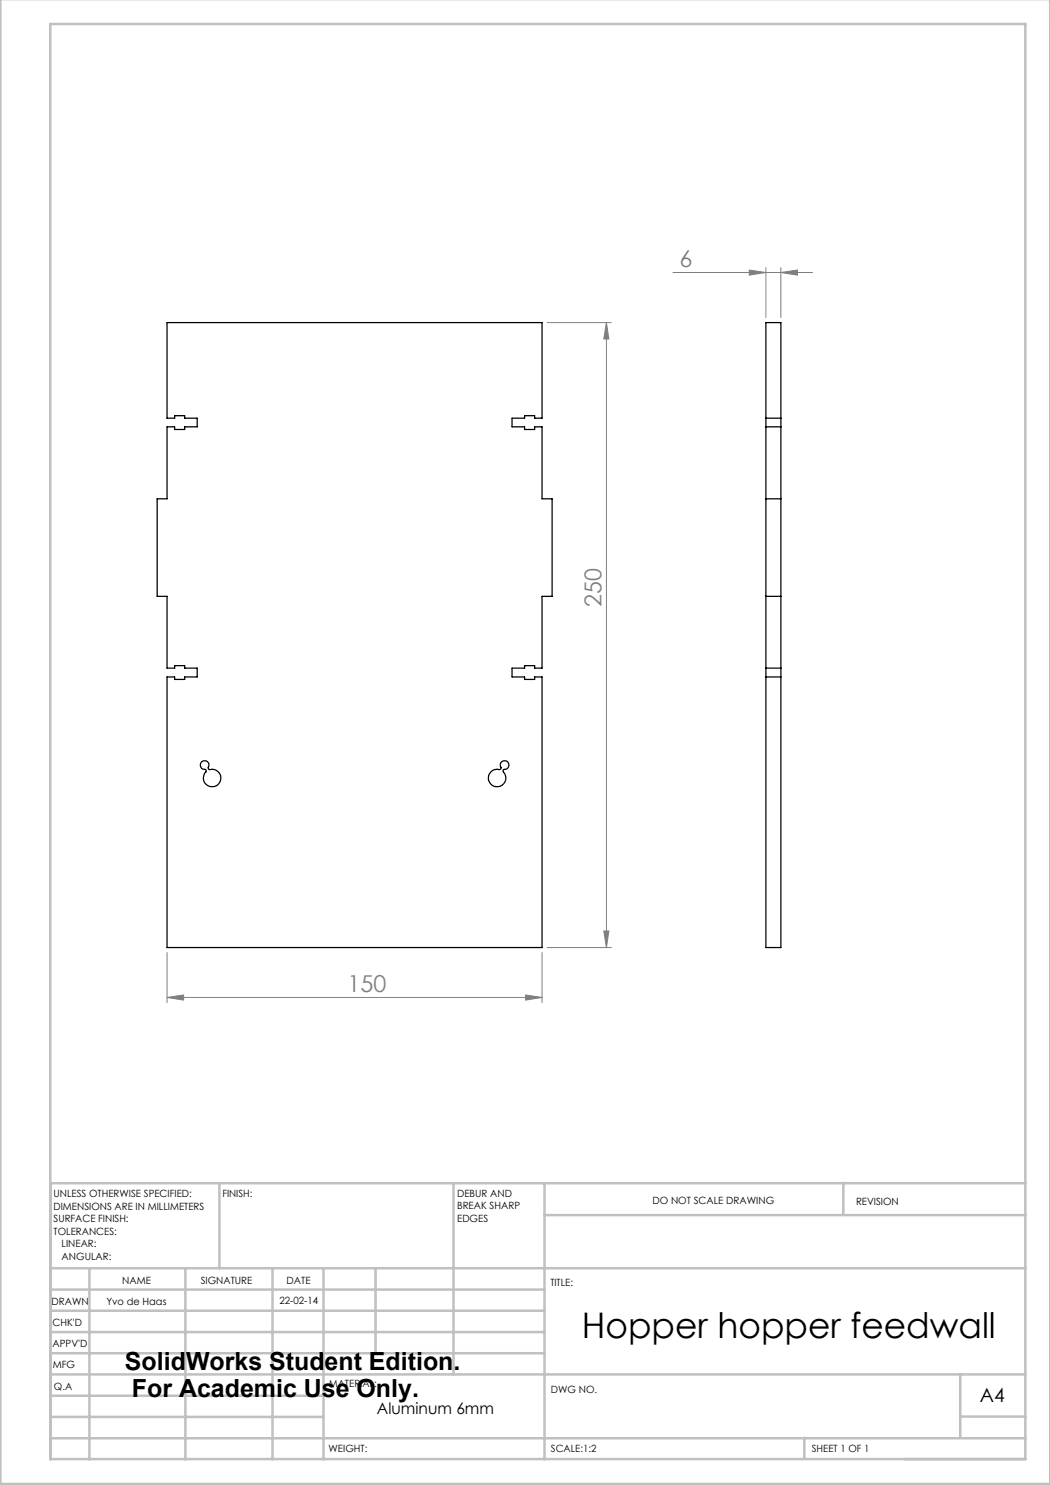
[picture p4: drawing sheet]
<svg xmlns="http://www.w3.org/2000/svg" width="210mm" height="297mm" viewBox="0 0 210 297" stroke-linecap="round" stroke-linejoin="round" font-family="sans-serif">
<g fill="none" stroke="#808080" stroke-width=".2">
<path d="M134.6 54.5h27.9M149.9 54l3.3 .5-3.3 .5zM153.2 53.5v10M156.2 54.5l3.3-.5v1zM156.2 53.5v10M109.4 64.5h12.9M121.3 64.5l.5 3.3h-1zM121.3 64.5v125M33.4 199.5l3.3-.5v1zM33.4 190.5v10M33.4 199.5h75M105.1 199l3.3 .5-3.3 .5z"/>
<path d="M108.4 190.5v10M109.4 189.5h12.9M120.8 186.2h1l-.5 3.3z"/>
</g>
<g fill="none" stroke="#c0c0c0" stroke-width=".5">
<path d="M.1 -.1v296.9h209.9v-296.9M10.1 4.8h195v287h-195zM43.9 236.6v17M90.7 236.6v38.3M108.9 236.6v55.3M168.7 236.6v6.3M205.1 236.6h-195v55.3M10.1 253.6h195M10.1 257.9h98.8M17.9 253.6v38.3M37.1 253.6v38.3M54.5 253.6v38.3"/>
<path d="M64.7 253.6v38.3M75.1 253.6v17M108.9 243h96.2M10.1 270.6h98.8M10.1 266.4h98.8M10.1 262.1h98.8M10.1 279.1h54.6M10.1 274.9h195M192.1 274.8v12.7M10.1 287.7h195M10.1 283.4h54.6M160.9 287.5v4.3"/>
<path d="M192.1 283.3h13"/>
</g>
<g fill="#808080">
<path d="M149.9 54l3.3 .5-3.3 .5zM156.2 54.5l3.3-.5v1z"/>
<path d="M120.8 186.2h1l-.5 3.3zM121.3 64.5l.5 3.3h-1z"/>
<path d="M33.4 199.5l3.3-.5v1zM105.1 199l3.3 .5-3.3 .5z"/>
</g>
<path d="M33.4 64.5h75v19.1h-1.5v-.5h-2v.5h-2.5v1.8h2.5v.5h2v-.5h1.5v14.4h2v19.5h-2v14.3h-1.5v-.5h-2v.5h-2.5v1.8h2.5v.5h2v-.5h1.5v54.1h-75v-54.1h1.5v.5h2v-.5h2.5v-1.8h-2.5v-.5h-2v.5h-1.5v-14.3h-2v-19.5h2v-14.4h1.5v.5h2v-.5h2.5v-1.8h-2.5v-.5h-2v.5h-1.5zM153.2 64.5h3v125h-3zM153.2 83.6h3M153.2 85.4h3M153.2 99.8h3M153.2 119.3h3M153.2 133.6h3M153.2 135.4h3M40.4 152.3a.92 .92 0 0 1 1.2 .1 .92 .92 0 0 1 0 1.2l.1 .2a2.26 2.26 0 0 1 2.4 1.2 1.78 1.78 0 0 1-2.2 2.3 1.78 1.78 0 0 1-.7-3.1v-.2a1.05 1.05 0 0 1-1-1.4zM98.2 154.3a2.54 2.54 0 0 1 1.9-.5l.1-.2a.9 .9 0 0 1 .3-1.4 .9 .9 0 0 1 1.3 .7 .9 .9 0 0 1-1 1l-.2 .3a2.42 2.42 0 0 1 .4 2.2 1.75 1.75 0 0 1-2.6 .6 1.75 1.75 0 0 1-.2-2.7z" fill="none" stroke="#000" stroke-width=".25"/>
<text font-size="7.1" x="116.4" y="267.7">Hopper hopper feedwall</text>
<g font-size="5">
<text x="25" y="273.9">SolidWorks Student Edition.</text>
<text x="26.4" y="279.4">For Academic Use Only.</text>
</g>
<g font-size="4.7" fill="#808080">
<text x="135.9" y="53.5">6</text>
<text x="120.3" y="121.4" transform="rotate(-90 120.3 121.4)">250</text>
<text x="69.5" y="198.5">150</text>
</g>
<text font-size="3.9" x="196" y="280.4">A4</text>
<text font-size="3.2" x="75.4" y="282.8">Aluminum 6mm</text>
<g font-size="2">
<text x="10.7" y="239.5">UNLESS OTHERWISE SPECIFIED:</text>
<text x="44.5" y="239.5">FINISH:</text>
<text x="91.4" y="239.4">DEBUR AND</text>
<text x="10.7" y="242">DIMENSIONS ARE IN MILLIMETERS</text>
<text x="10.7" y="244.5">SURFACE FINISH:</text>
<text x="91.4" y="241.9">BREAK SHARP</text>
<text x="91.4" y="244.4">EDGES</text>
<text x="130.5" y="240.8">DO NOT SCALE DRAWING</text>
<text x="171.2" y="241">REVISION</text>
<text x="10.7" y="247">TOLERANCES:</text>
<text x="12.3" y="249.5">LINEAR:</text>
<text x="12.3" y="252">ANGULAR:</text>
<text x="24.4" y="256.9">NAME</text>
<text x="40.1" y="256.8">SIGNATURE</text>
<text x="57.3" y="256.8">DATE</text>
<text x="110.1" y="257.1">TITLE:</text>
<text x="10.3" y="260.9">DRAWN</text>
<text x="21.3" y="261">Yvo de Haas</text>
<text x="55.9" y="260.8">22-02-14</text>
<text x="10.5" y="269.3">APPV'D</text>
<text x="10.5" y="265.2">CHK'D</text>
<text x="10.6" y="273.6">MFG</text>
<text x="10.8" y="278">Q.A</text>
<text x="65.8" y="277.4">MATERIAL:</text>
<text x="110.2" y="278.5">DWG NO.</text>
<text x="65.7" y="290.4">WEIGHT:</text>
<text x="110.2" y="290.5">SCALE:1:2</text>
<text x="162.4" y="290.4">SHEET 1 OF 1</text>
</g>
</svg>
